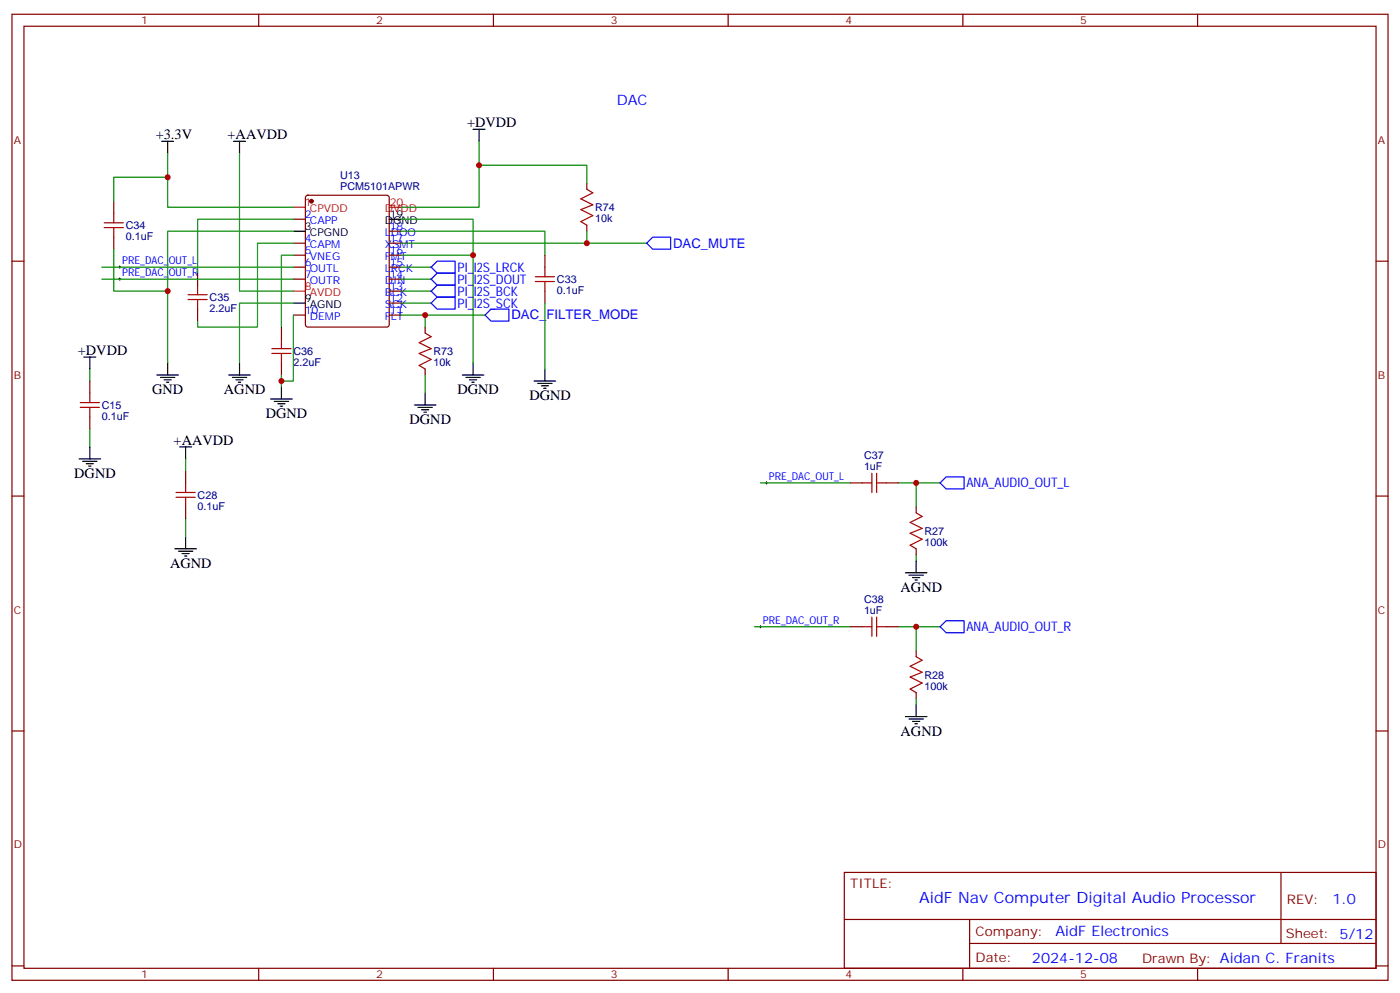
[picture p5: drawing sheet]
<svg xmlns="http://www.w3.org/2000/svg" width="412mm" height="292mm" viewBox="0 0 412 292" stroke-linecap="round" stroke-linejoin="round" font-family="sans-serif">
<g fill="none" stroke="#870000" stroke-width=".35">
<path d="M3.5 4.2h405.4v284.3h-405.4zM7.1 7.7h398.2v277.3h-398.2zM76.2 4.2v3.5M145.3 4.2v3.5M214.5 4.2v3.5M283.6 4.2v3.5M352.8 4.2v3.5M33.5 59.2v3.6M90.2 57.7l.5-.2h23.2l.7 .4 .1 37.7-.5 .6-23.5 .1-.7-.5v-37.6zM172.9 53.9v1.8M3.5 76.9h3.6M33.5 69.8v3.5"/>
<path d="M86.4 64.5h3.6M86.4 71.6h3.6M86.4 75.1h3.6M86.4 78.6h3.6M114.7 71.6h3.5M114.7 75.1h3.5M114.7 78.6h3.5M114.7 68.1h3.5M160.5 75.1v3.5M172.9 66.3v1.8M405.3 76.9h3.6M58.2 80.4v3.5"/>
<path d="M58.2 91v3.5M82.9 96.3v3.5M86.4 82.2h3.6M86.4 92.7h3.6M114.7 82.2h3.5M114.7 92.7h3.5M114.7 89.2h3.5M114.7 85.7h3.5M125.2 96.3v1.7M160.5 85.7v3.5M26.5 112.1v3.6M82.9 106.9v3.5"/>
<path d="M125.2 108.6v1.8M26.5 122.7v3.6M54.7 138.6v3.5M3.5 146h3.6M54.7 149.2v3.5M250.5 142.1h3.5M261.1 142.1h3.5M269.9 149.2v1.8M405.3 146h3.6M269.9 161.5v1.8M250.5 184.5h3.5M261.1 184.5h3.5"/>
<path d="M269.9 191.5v1.8M3.5 215.2h3.6M269.9 203.9v1.7M405.3 215.2h3.6M248.7 256.8h156.6v28.2h-156.6zM377.3 256.8v20.9M248.7 270.6h156.5M285.6 277.7h119.6M285.6 270.6v14.1M3.5 284.3h3.6M76.2 285v3.5M145.3 285v3.5"/>
<path d="M214.5 285v3.5M283.6 285v3.5M352.8 285v3.5M405.3 284.3h3.6"/>
</g>
<circle cx="91.7" cy="59.2" r=".53" fill="#870000" stroke="#870000" stroke-width=".35"/>
<path d="M86.4 61h3.6M114.7 61h3.5M86.4 85.7h3.6" fill="none" stroke="#f00" stroke-width=".35"/>
<g fill="none" stroke="#000" stroke-width=".35">
<path d="M139.3 38.1h3.6M141.1 38.1v3.5M47.6 41.6h3.6M49.4 41.6v3.5M68.8 41.6h3.5M70.6 41.6v3.5M86.4 68.1h3.6M114.7 64.5h3.5M86.4 89.2h3.6M24.7 105.1h3.5M26.5 105.1v3.5M46.2 110.4h6.4"/>
<path d="M47.3 111.1h4.2M48.3 111.8h2.1M49 112.5h.7M49.4 106.9v3.5M67.4 110.4h6.3M68.4 111.1h4.3M69.5 111.8h2.1M70.2 112.5h.7M70.6 106.9v3.5M79.7 117.4h6.4M80.8 118.1h4.2M81.8 118.9h2.2"/>
<path d="M82.5 119.6h.8M82.9 113.9v3.5M122.1 119.2h6.3M123.1 119.9h4.3M125.2 115.7v3.5M136.2 110.4h6.3M137.2 111.1h4.3M138.3 111.8h2.1M139 112.5h.7M139.3 106.9v3.5M157.3 112.1h6.4M158.4 112.9h4.2"/>
<path d="M159.5 113.6h2.1M160.2 114.3h.7M160.5 108.6v3.5M23.3 135.1h6.3M24.3 135.8h4.3M25.4 136.5h2.1M26.1 137.2h.7M26.5 131.6v3.5M52.9 131.6h3.5M54.7 131.6v3.5M124.2 120.6h2.1M124.9 121.3h.7"/>
<path d="M54.7 158v3.5M51.5 161.5h6.4M52.6 162.2h4.2M53.6 162.9h2.1M54.3 163.7h.7M266.7 168.6h6.3M267.8 169.3h4.2M268.8 170h2.1M269.5 170.7h.7M269.9 165.1v3.5M266.7 210.9h6.3M267.8 211.6h4.2"/>
<path d="M268.8 212.3h2.1M269.5 213h.7M269.9 207.4v3.5"/>
</g>
<g fill="none" stroke="#008700" stroke-width=".35">
<path d="M49.4 45.1v15.9h37M49.4 52.2h-15.9v7M70.6 45.1v40.6h15.8M141.1 41.6v19.4h-22.9M141.1 48.6h31.8v5.3M30 78.6h56.4M33.5 73.3v12.4h15.9M86.4 68.1h-37v38.8M86.4 64.5h-28.2v15.9M86.4 71.6h-10.6v24.7h-17.6v-1.8M86.4 75.1h-3.5v21.2M118.2 64.5h21.1v42.4"/>
<path d="M118.2 68.1h42.3v7M118.2 71.6h72.3M118.2 78.6h8.8M118.2 75.1h21.1M172.9 68.1v3.5M30 82.2h56.4M86.4 89.2h-15.8v17.7M86.4 92.7v19.4h-3.5M118.2 82.2h8.8M118.2 85.7h8.8M118.2 89.2h8.8M118.2 92.7h24.7"/>
<path d="M125.2 92.7v3.6M160.5 89.2v19.4M26.5 108.6v3.5M82.9 110.4v3.5M125.2 110.4v5.3M26.5 126.3v5.3M54.7 135.1v3.5M54.7 152.7v5.3M224 142.1h26.5M264.6 142.1h5.3v7.1M269.9 142.1h7M269.9 163.3v1.8"/>
<path d="M222.2 184.5h28.3M264.6 184.5h5.3v7M269.9 184.5h7M269.9 205.6v1.8"/>
</g>
<path d="M127 78.6l1.8-1.7h5.3v3.5h-5.3zM190.5 71.6l1.8-1.8h5.3v3.5h-5.3zM127 82.2l1.8-1.8h5.3v3.5h-5.3zM127 89.2l1.8-1.7h5.3v3.5h-5.3zM128.8 83.9h5.3v3.6h-5.3l-1.8-1.8zM142.9 92.7l1.7-1.7h5.3v3.5h-5.3zM278.7 140.4h5.3v3.5h-5.3l-1.8-1.8zM276.9 184.5l1.8-1.8h5.3v3.5h-5.3z" fill="none" stroke="#00f" stroke-width=".35"/>
<path d="M34.9 78.6h.7M35.3 78.3v.7M34.9 82.2h.7M35.3 81.8v.7M225.4 142.1h.7M225.8 141.8v.7M223.7 184.5h.7M224 184.1v.7" fill="none" stroke="#000" stroke-width=".29"/>
<g fill="none" stroke="#a10000" stroke-width=".35">
<path d="M172.9 55.7l1.7 1.1-3.5 1.7 3.5 1.8-3.5 1.4 3.5 1.8-3.5 1.7 1.8 1.1M30.7 67h5.6M30.7 65.6h5.6M33.5 62.8v2.8M33.5 67v2.8M160.5 78.6v2.9M55.4 88.2h5.6M55.4 86.7h5.6M58.2 83.9v2.8M58.2 88.2v2.8M82.9 99.8v2.8M125.2 98l1.8 1.1-3.5 1.8 3.5 1.7-3.5 1.4 3.5 1.8-3.5 1.8 1.7 1"/>
<path d="M157.7 82.9h5.6M157.7 81.5h5.6M160.5 82.9v2.8M23.6 119.9h5.7M23.6 118.5h5.7M26.5 115.7v2.8M26.5 119.9v2.8M80.1 104h5.6M80.1 102.6h5.6M82.9 104v2.9M256.8 139.3v5.7M258.2 139.3v5.7"/>
<path d="M51.9 146.4h5.6M51.9 145h5.6M54.7 142.1v2.9M54.7 146.4v2.8M254 142.1h2.8M258.2 142.1h2.9M269.9 151l1.7 1-3.5 1.8 3.5 1.7-3.5 1.5 3.5 1.7-3.5 1.8 1.8 1M254 184.5h2.8M256.8 181.6v5.7M258.2 181.6v5.7M258.2 184.5h2.9M269.9 193.3l1.7 1-3.5 1.8 3.5 1.8-3.5 1.4 3.5 1.7-3.5 1.8 1.8 1.1"/>
</g>
<g fill="#c00">
<circle cx="49.4" cy="85.7" r=".88"/>
<circle cx="139.3" cy="75.1" r=".88"/>
<circle cx="49.4" cy="52.2" r=".88"/>
<circle cx="269.9" cy="184.5" r=".88"/>
<circle cx="269.9" cy="142.1" r=".88"/>
<circle cx="125.2" cy="92.7" r=".88"/>
<circle cx="172.9" cy="71.6" r=".88"/>
<circle cx="141.1" cy="48.6" r=".88"/>
<circle cx="82.9" cy="112.1" r=".88"/>
</g>
<text font-size="4.6" fill="#00f" x="270.8" y="265.8">AidF Nav Computer Digital Audio Processor</text>
<g font-size="4.2" fill="#00f">
<text x="181.7" y="31">DAC</text>
<text x="392.5" y="266">1.0</text>
<text x="310.9" y="275.6">AidF Electronics</text>
<text x="304" y="283.4">2024-12-08</text>
</g>
<g font-size="4.2">
<text x="45.9" y="40.9">+3.3V</text>
<text x="67" y="40.9">+AAVDD</text>
<text x="137.6" y="37.4">+DVDD</text>
<text x="22.9" y="104.4">+DVDD</text>
<text x="44.8" y="116">GND</text>
<text x="66" y="116">AGND</text>
<text x="134.8" y="116">DGND</text>
<text x="155.9" y="117.8">DGND</text>
<text x="78.3" y="123.1">DGND</text>
<text x="120.6" y="124.8">DGND</text>
<text x="51.2" y="130.8">+AAVDD</text>
<text x="21.9" y="140.7">DGND</text>
<text x="50.1" y="167.2">AGND</text>
<text x="265.3" y="174.2">AGND</text>
<text x="265.3" y="216.6">AGND</text>
</g>
<g font-size="3.9" fill="#00f">
<text x="198.3" y="72.9">DAC_MUTE</text>
<text x="134.8" y="83.5">PI_I2S_DOUT</text>
<text x="134.8" y="79.9">PI_I2S_LRCK</text>
<text x="134.8" y="87">PI_I2S_BCK</text>
<text x="134.8" y="90.5">PI_I2S_SCK</text>
<text x="150.6" y="93.9">DAC_FILTER_MODE</text>
<text x="284.7" y="143.3">ANA_AUDIO_OUT_L</text>
<text x="284.7" y="185.6">ANA_AUDIO_OUT_R</text>
</g>
<g font-size="3.9" fill="#800">
<text x="250.5" y="261.4">TITLE:</text>
<text x="379.1" y="266">REV:</text>
<text x="287.4" y="275.6">Company:</text>
<text x="378.7" y="276.2">Sheet: 5/12</text>
<text x="287.4" y="283.2">Date:</text>
<text x="336.4" y="283.3">Drawn By: Aidan C. Franits</text>
</g>
<g font-size="3.2" fill="#800">
<text x="41.6" y="7.2">1</text>
<text x="110.8" y="7.2">2</text>
<text x="179.9" y="7.2">3</text>
<text x="249.1" y="7.2">4</text>
<text x="318.2" y="7.2">5</text>
<text x="4.1" y="42.3">A</text>
<text x="405.9" y="42.3">A</text>
<text x="4.1" y="111.4">B</text>
<text x="405.9" y="111.4">B</text>
<text x="4.1" y="180.6">C</text>
<text x="405.9" y="180.6">C</text>
<text x="4.1" y="249.7">D</text>
<text x="405.9" y="249.7">D</text>
<text x="41.6" y="288">1</text>
<text x="110.8" y="288">2</text>
<text x="179.9" y="288">3</text>
<text x="249.1" y="288">4</text>
<text x="318.2" y="288">5</text>
</g>
<g font-size="3.2" fill="#000080">
<text x="100.2" y="52.8">U13</text>
<text x="100.2" y="56.1">PCM5101APWR</text>
<text x="175.3" y="65.4">10k</text>
<text x="175.3" y="62.1">R74</text>
<text x="37" y="70.6">0.1uF</text>
<text x="37" y="67.4">C34</text>
<text x="164" y="83.3">C33</text>
<text x="61.7" y="88.6">C35</text>
<text x="164" y="86.5">0.1uF</text>
<text x="61.7" y="91.8">2.2uF</text>
<text x="86.4" y="107.7">2.2uF</text>
<text x="86.4" y="104.5">C36</text>
<text x="127.7" y="107.7">10k</text>
<text x="127.7" y="104.4">R73</text>
<text x="30" y="123.6">0.1uF</text>
<text x="30" y="120.3">C15</text>
<text x="254.5" y="135">C37</text>
<text x="254.5" y="138.3">1uF</text>
<text x="58.2" y="146.8">C28</text>
<text x="58.2" y="150">0.1uF</text>
<text x="272.3" y="160.6">100k</text>
<text x="272.3" y="157.4">R27</text>
<text x="254.5" y="177.4">C38</text>
<text x="254.5" y="180.6">1uF</text>
<text x="272.3" y="202.9">100k</text>
<text x="272.3" y="199.7">R28</text>
</g>
<g font-size="3.2" fill="#f00">
<text x="89.8" y="60.6">1</text>
<text x="91.3" y="62.4">CPVDD</text>
<text x="113.3" y="62.4">DVDD</text>
<text x="114.8" y="60.6">20</text>
<text x="89.8" y="85.3">8</text>
<text x="91.3" y="87.1">AVDD</text>
</g>
<g font-size="3.2" fill="#00f">
<text x="89.8" y="64.2">2</text>
<text x="91.3" y="65.9">CAPP</text>
<text x="89.8" y="71.2">4</text>
<text x="113.3" y="69.5">LDOO</text>
<text x="114.8" y="71.2">17</text>
<text x="114.8" y="67.7">18</text>
<text x="36" y="77.8">PRE_DAC_OUT_L</text>
<text x="89.8" y="74.8">5</text>
<text x="91.3" y="73">CAPM</text>
<text x="91.3" y="76.5">VNEG</text>
<text x="113.3" y="76.5">FMT</text>
<text x="113.3" y="73">XSMT</text>
<text x="114.8" y="74.8">16</text>
<text x="36" y="81.3">PRE_DAC_OUT_R</text>
<text x="89.8" y="78.3">6</text>
<text x="89.8" y="81.8">7</text>
<text x="91.3" y="80">OUTL</text>
<text x="91.3" y="83.6">OUTR</text>
<text x="113.3" y="83.6">DIN</text>
<text x="113.3" y="80">LRCK</text>
<text x="114.8" y="81.8">14</text>
<text x="114.8" y="78.3">15</text>
<text x="113.3" y="87.1">BCK</text>
<text x="114.8" y="88.9">12</text>
<text x="114.8" y="85.3">13</text>
<text x="89.8" y="92.4">10</text>
<text x="91.3" y="94.2">DEMP</text>
<text x="113.3" y="94.2">FLT</text>
<text x="113.3" y="90.6">SCK</text>
<text x="114.8" y="92.4">11</text>
<text x="226.5" y="141.3">PRE_DAC_OUT_L</text>
<text x="224.7" y="183.6">PRE_DAC_OUT_R</text>
</g>
<g font-size="3.2">
<text x="113.3" y="65.9">DGND</text>
<text x="114.8" y="64.2">19</text>
<text x="89.8" y="67.7">3</text>
<text x="91.3" y="69.5">CPGND</text>
<text x="89.8" y="88.9">9</text>
<text x="91.3" y="90.6">AGND</text>
</g>
</svg>
